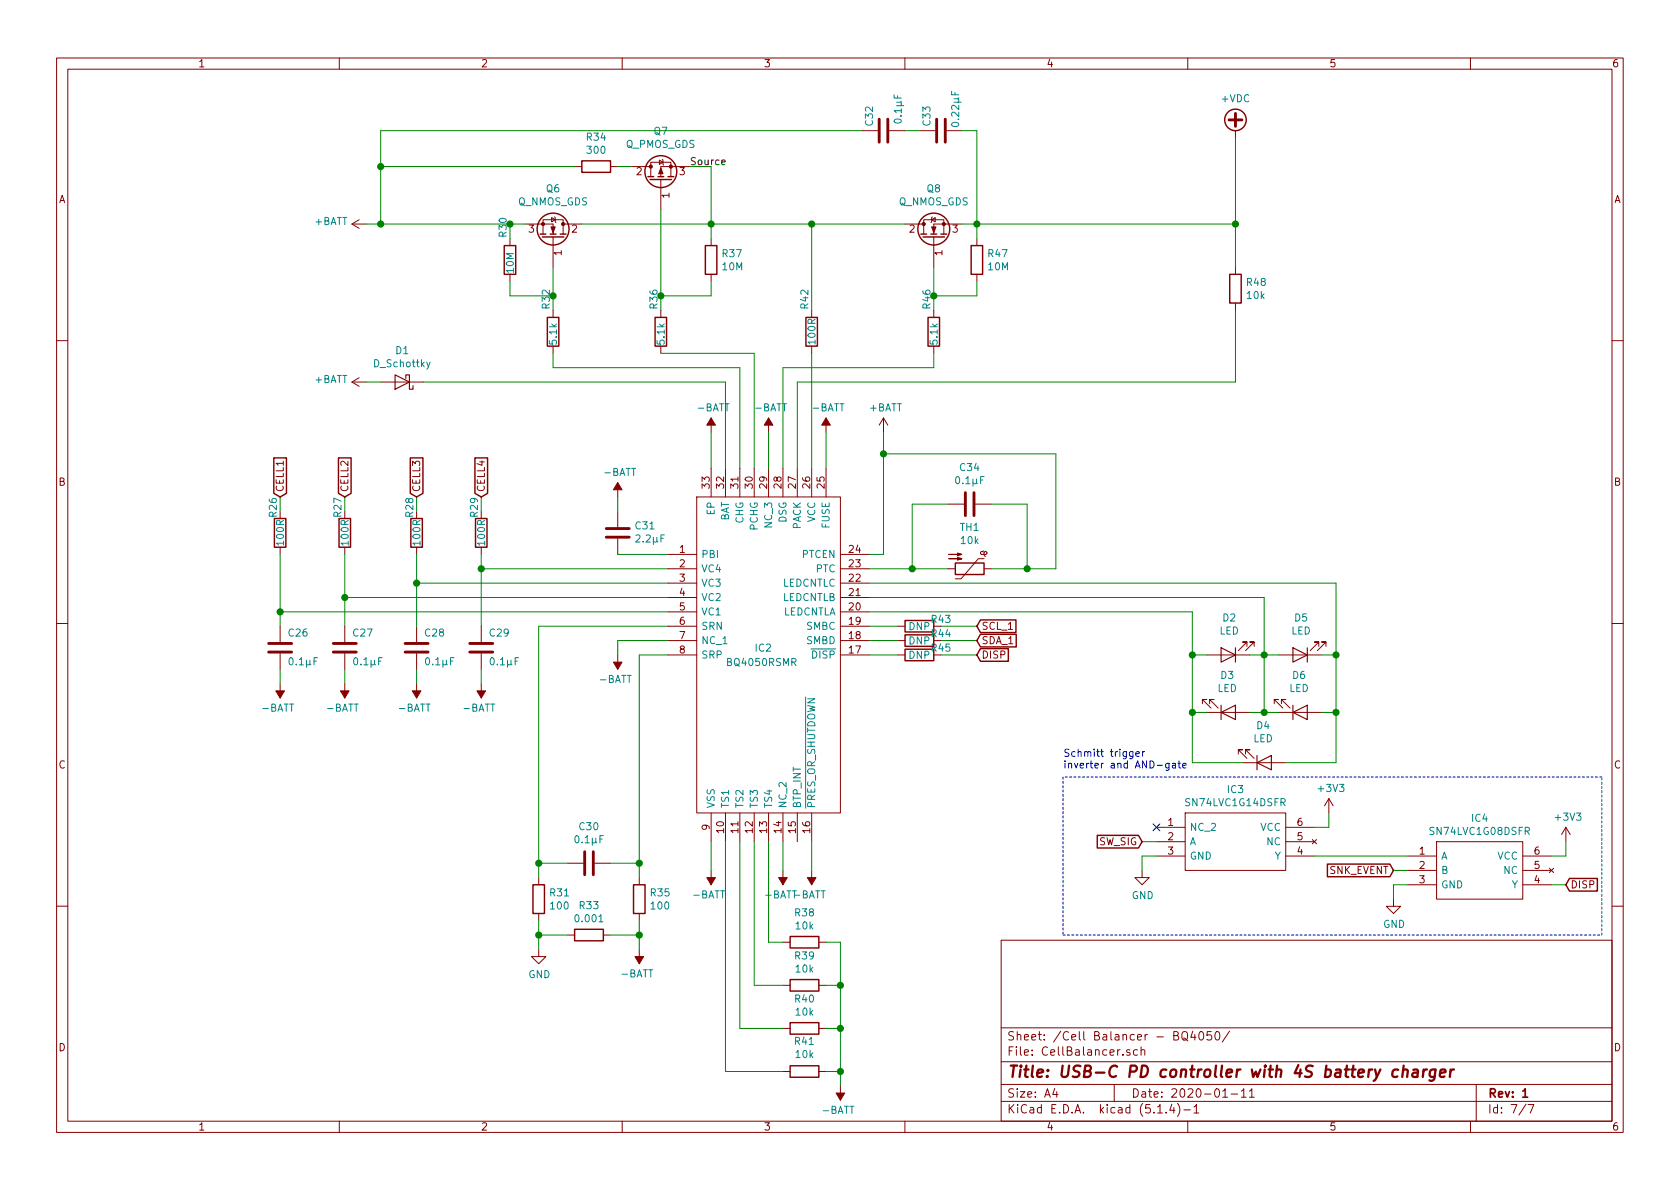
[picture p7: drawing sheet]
EESchema Schematic File Version 4
LIBS:Powerbank-cache
EELAYER 30 0
EELAYER END
$Descr A4 11693 8268
encoding utf-8
Sheet 7 7
Title "USB-C PD controller with 4S battery charger"
Date "2020-01-11"
Rev "1"
Comp ""
Comment1 ""
Comment2 ""
Comment3 ""
Comment4 ""
$EndDescr
$Comp
L Powerbank:BQ4050RSMR IC2
U 1 1
P 4650 3850
F 0 "IC2" H 5250 3200 50  0000 L CNN
F 1 "BQ4050RSMR" H 5050 3100 50  0000 L CNN
F 2 "Powerbank:QFN40P400X400X100-33N-D" H 5900 4250 50  0001 L CNN
F 3 "http://www.ti.com/lit/gpn/bq4050" H 5900 4150 50  0001 L CNN
F 4 "1-4 Series CEDV Battery Fuel (Gas) Gauge" H 5900 4050 50  0001 L CNN "Description"
F 5 "1" H 5900 3950 50  0001 L CNN "Height"
F 6 "595-BQ4050RSMR" H 5900 3850 50  0001 L CNN "Mouser Part Number"
F 7 "https://www.mouser.com/Search/Refine.aspx?Keyword=595-BQ4050RSMR" H 5900 3750 50  0001 L CNN "Mouser Price/Stock"
F 8 "Texas Instruments" H 5900 3650 50  0001 L CNN "Manufacturer_Name"
F 9 "BQ4050RSMR" H 5900 3550 50  0001 L CNN "Manufacturer_Part_Number"
	1    4650 3850
	1    0    0    -1  
$EndComp
$Comp
L power:+BATT #PWR0136
U 1 1
P 2550 2650
F 0 "#PWR0136" H 2550 2500 50  0001 C CNN
F 1 "+BATT" V 2565 2777 50  0000 L CNN
F 2 "" H 2550 2650 50  0001 C CNN
F 3 "" H 2550 2650 50  0001 C CNN
	1    2550 2650
	0    -1   -1   0   
$EndComp
$Comp
L Device:C C31
U 1 1
P 4300 3700
F 0 "C31" H 4185 3654 50  0000 R CNN
F 1 "2.2µF" H 4185 3745 50  0000 R CNN
F 2 "Capacitor_SMD:C_0603_1608Metric" H 4338 3550 50  0001 C CNN
F 3 "~" H 4300 3700 50  0001 C CNN
	1    4300 3700
	-1   0    0    1   
$EndComp
$Comp
L power:-BATT #PWR0137
U 1 1
P 4950 6050
F 0 "#PWR0137" H 4950 5900 50  0001 C CNN
F 1 "-BATT" H 4965 6223 50  0000 C CNN
F 2 "" H 4950 6050 50  0001 C CNN
F 3 "" H 4950 6050 50  0001 C CNN
	1    4950 6050
	-1   0    0    1   
$EndComp
Wire Wire Line
	4950 6050 4950 5850
$Comp
L power:-BATT #PWR0138
U 1 1
P 5750 3000
F 0 "#PWR0138" H 5750 2850 50  0001 C CNN
F 1 "-BATT" H 5765 3173 50  0000 C CNN
F 2 "" H 5750 3000 50  0001 C CNN
F 3 "" H 5750 3000 50  0001 C CNN
	1    5750 3000
	1    0    0    -1  
$EndComp
$Comp
L power:-BATT #PWR0139
U 1 1
P 4300 3450
F 0 "#PWR0139" H 4300 3300 50  0001 C CNN
F 1 "-BATT" H 4315 3623 50  0000 C CNN
F 2 "" H 4300 3450 50  0001 C CNN
F 3 "" H 4300 3450 50  0001 C CNN
	1    4300 3450
	1    0    0    -1  
$EndComp
Wire Wire Line
	4300 3450 4300 3550
$Comp
L Device:LED D2
U 1 1
P 8550 4550
F 0 "D2" H 8543 4295 50  0000 C CNN
F 1 "LED" H 8543 4386 50  0000 C CNN
F 2 "LED_SMD:LED_0603_1608Metric" H 8550 4550 50  0001 C CNN
F 3 "~" H 8550 4550 50  0001 C CNN
	1    8550 4550
	-1   0    0    1   
$EndComp
$Comp
L Device:LED D5
U 1 1
P 9050 4550
F 0 "D5" H 9043 4295 50  0000 C CNN
F 1 "LED" H 9043 4386 50  0000 C CNN
F 2 "LED_SMD:LED_0603_1608Metric" H 9050 4550 50  0001 C CNN
F 3 "~" H 9050 4550 50  0001 C CNN
	1    9050 4550
	-1   0    0    1   
$EndComp
$Comp
L Device:LED D6
U 1 1
P 9050 4950
F 0 "D6" H 9043 4695 50  0000 C CNN
F 1 "LED" H 9043 4786 50  0000 C CNN
F 2 "LED_SMD:LED_0603_1608Metric" H 9050 4950 50  0001 C CNN
F 3 "~" H 9050 4950 50  0001 C CNN
	1    9050 4950
	1    0    0    1   
$EndComp
$Comp
L Device:LED D3
U 1 1
P 8550 4950
F 0 "D3" H 8543 4695 50  0000 C CNN
F 1 "LED" H 8543 4786 50  0000 C CNN
F 2 "LED_SMD:LED_0603_1608Metric" H 8550 4950 50  0001 C CNN
F 3 "~" H 8550 4950 50  0001 C CNN
	1    8550 4950
	1    0    0    1   
$EndComp
$Comp
L Device:LED D4
U 1 1
P 8800 5300
F 0 "D4" H 8793 5045 50  0000 C CNN
F 1 "LED" H 8793 5136 50  0000 C CNN
F 2 "LED_SMD:LED_0603_1608Metric" H 8800 5300 50  0001 C CNN
F 3 "~" H 8800 5300 50  0001 C CNN
	1    8800 5300
	1    0    0    1   
$EndComp
Wire Wire Line
	8700 4950 8800 4950
Wire Wire Line
	8700 4550 8800 4550
Wire Wire Line
	8800 4550 8800 4950
Connection ~ 8800 4550
Wire Wire Line
	8800 4550 8900 4550
Connection ~ 8800 4950
Wire Wire Line
	8800 4950 8900 4950
Wire Wire Line
	9200 4550 9300 4550
Wire Wire Line
	9300 4550 9300 4950
Wire Wire Line
	9300 4950 9200 4950
Wire Wire Line
	9300 4950 9300 5300
Wire Wire Line
	9300 5300 8950 5300
Connection ~ 9300 4950
Wire Wire Line
	8650 5300 8300 5300
Wire Wire Line
	8300 5300 8300 4950
Wire Wire Line
	8300 4950 8400 4950
Wire Wire Line
	8300 4950 8300 4550
Wire Wire Line
	8300 4550 8400 4550
Connection ~ 8300 4950
Wire Wire Line
	8300 4550 8300 4250
Wire Wire Line
	8300 4250 6050 4250
Connection ~ 8300 4550
Wire Wire Line
	6050 4150 8800 4150
Wire Wire Line
	8800 4150 8800 4550
Wire Wire Line
	6050 4050 9300 4050
Wire Wire Line
	9300 4050 9300 4550
Connection ~ 9300 4550
Text GLabel 6800 4350 2    50   Input ~ 0
SCL_1
Text GLabel 6800 4450 2    50   Input ~ 0
SDA_1
Wire Wire Line
	6250 4450 6050 4450
Wire Wire Line
	6050 4350 6250 4350
$Comp
L Device:R R41
U 1 1
P 5600 7450
F 0 "R41" V 5807 7450 50  0000 C CNN
F 1 "10k" V 5716 7450 50  0000 C CNN
F 2 "Resistor_SMD:R_0603_1608Metric" V 5530 7450 50  0001 C CNN
F 3 "~" H 5600 7450 50  0001 C CNN
	1    5600 7450
	0    -1   -1   0   
$EndComp
$Comp
L Device:R R40
U 1 1
P 5600 7150
F 0 "R40" V 5393 7150 50  0000 C CNN
F 1 "10k" V 5484 7150 50  0000 C CNN
F 2 "Resistor_SMD:R_0603_1608Metric" V 5530 7150 50  0001 C CNN
F 3 "~" H 5600 7150 50  0001 C CNN
	1    5600 7150
	0    1    1    0   
$EndComp
$Comp
L Device:R R39
U 1 1
P 5600 6850
F 0 "R39" V 5393 6850 50  0000 C CNN
F 1 "10k" V 5484 6850 50  0000 C CNN
F 2 "Resistor_SMD:R_0603_1608Metric" V 5530 6850 50  0001 C CNN
F 3 "~" H 5600 6850 50  0001 C CNN
	1    5600 6850
	0    1    1    0   
$EndComp
$Comp
L Device:R R38
U 1 1
P 5600 6550
F 0 "R38" V 5393 6550 50  0000 C CNN
F 1 "10k" V 5484 6550 50  0000 C CNN
F 2 "Resistor_SMD:R_0603_1608Metric" V 5530 6550 50  0001 C CNN
F 3 "~" H 5600 6550 50  0001 C CNN
	1    5600 6550
	0    1    1    0   
$EndComp
$Comp
L power:-BATT #PWR0140
U 1 1
P 5650 6050
F 0 "#PWR0140" H 5650 5900 50  0001 C CNN
F 1 "-BATT" H 5665 6223 50  0000 C CNN
F 2 "" H 5650 6050 50  0001 C CNN
F 3 "" H 5650 6050 50  0001 C CNN
	1    5650 6050
	-1   0    0    1   
$EndComp
Wire Wire Line
	5650 6050 5650 5850
$Comp
L power:-BATT #PWR0164
U 1 1
P 5450 6050
F 0 "#PWR0164" H 5450 5900 50  0001 C CNN
F 1 "-BATT" H 5465 6223 50  0000 C CNN
F 2 "" H 5450 6050 50  0001 C CNN
F 3 "" H 5450 6050 50  0001 C CNN
	1    5450 6050
	-1   0    0    1   
$EndComp
Wire Wire Line
	5450 6050 5450 5850
Wire Wire Line
	5050 5850 5050 7450
Wire Wire Line
	5150 5850 5150 7150
$Comp
L power:-BATT #PWR0165
U 1 1
P 5850 7550
F 0 "#PWR0165" H 5850 7400 50  0001 C CNN
F 1 "-BATT" H 5865 7723 50  0000 C CNN
F 2 "" H 5850 7550 50  0001 C CNN
F 3 "" H 5850 7550 50  0001 C CNN
	1    5850 7550
	-1   0    0    1   
$EndComp
Wire Wire Line
	5750 6850 5850 6850
Wire Wire Line
	5850 6550 5850 6850
Connection ~ 5850 6850
Wire Wire Line
	5450 6550 5350 6550
Wire Wire Line
	5350 6550 5350 5850
Wire Wire Line
	5250 5850 5250 6850
Wire Wire Line
	5850 6850 5850 7150
Wire Wire Line
	5050 7450 5450 7450
Wire Wire Line
	5150 7150 5450 7150
Wire Wire Line
	5250 6850 5450 6850
Wire Wire Line
	5750 6550 5850 6550
Wire Wire Line
	5750 7150 5850 7150
Connection ~ 5850 7150
Wire Wire Line
	5850 7150 5850 7450
Wire Wire Line
	5750 7450 5850 7450
Connection ~ 5850 7450
Wire Wire Line
	5850 7450 5850 7550
$Comp
L Device:R R33
U 1 1
P 4100 6500
F 0 "R33" V 3893 6500 50  0000 C CNN
F 1 "0.001" V 3984 6500 50  0000 C CNN
F 2 "Resistor_SMD:R_1206_3216Metric" V 4030 6500 50  0001 C CNN
F 3 "~" H 4100 6500 50  0001 C CNN
	1    4100 6500
	0    1    1    0   
$EndComp
$Comp
L Device:R R35
U 1 1
P 4450 6250
F 0 "R35" H 4520 6296 50  0000 L CNN
F 1 "100" H 4520 6205 50  0000 L CNN
F 2 "Resistor_SMD:R_0603_1608Metric" V 4380 6250 50  0001 C CNN
F 3 "~" H 4450 6250 50  0001 C CNN
	1    4450 6250
	1    0    0    -1  
$EndComp
$Comp
L Device:R R31
U 1 1
P 3750 6250
F 0 "R31" H 3820 6296 50  0000 L CNN
F 1 "100" H 3820 6205 50  0000 L CNN
F 2 "Resistor_SMD:R_0603_1608Metric" V 3680 6250 50  0001 C CNN
F 3 "~" H 3750 6250 50  0001 C CNN
	1    3750 6250
	1    0    0    -1  
$EndComp
Wire Wire Line
	4450 6500 4450 6600
Wire Wire Line
	3750 6500 3750 6600
$Comp
L Device:C C30
U 1 1
P 4100 6000
F 0 "C30" V 4352 6000 50  0000 C CNN
F 1 "0.1µF" V 4261 6000 50  0000 C CNN
F 2 "Capacitor_SMD:C_0603_1608Metric" H 4138 5850 50  0001 C CNN
F 3 "~" H 4100 6000 50  0001 C CNN
	1    4100 6000
	0    -1   -1   0   
$EndComp
Wire Wire Line
	3750 6500 3950 6500
Wire Wire Line
	4250 6500 4450 6500
Wire Wire Line
	4450 6500 4450 6400
Connection ~ 4450 6500
Wire Wire Line
	3750 6400 3750 6500
Connection ~ 3750 6500
Wire Wire Line
	3750 6000 3950 6000
Wire Wire Line
	4450 6000 4450 6100
Wire Wire Line
	4250 6000 4450 6000
$Comp
L power:-BATT #PWR0166
U 1 1
P 4450 6600
F 0 "#PWR0166" H 4450 6450 50  0001 C CNN
F 1 "-BATT" H 4465 6773 50  0000 C CNN
F 2 "" H 4450 6600 50  0001 C CNN
F 3 "" H 4450 6600 50  0001 C CNN
	1    4450 6600
	-1   0    0    1   
$EndComp
$Comp
L power:GND #PWR0167
U 1 1
P 3750 6600
F 0 "#PWR0167" H 3750 6350 50  0001 C CNN
F 1 "GND" H 3755 6427 50  0000 C CNN
F 2 "" H 3750 6600 50  0001 C CNN
F 3 "" H 3750 6600 50  0001 C CNN
	1    3750 6600
	1    0    0    -1  
$EndComp
Connection ~ 4450 6000
Wire Wire Line
	4300 4450 4300 4550
$Comp
L power:-BATT #PWR0168
U 1 1
P 4300 4550
F 0 "#PWR0168" H 4300 4400 50  0001 C CNN
F 1 "-BATT" H 4315 4723 50  0000 C CNN
F 2 "" H 4300 4550 50  0001 C CNN
F 3 "" H 4300 4550 50  0001 C CNN
	1    4300 4550
	-1   0    0    1   
$EndComp
Wire Wire Line
	4300 3850 4650 3850
Wire Wire Line
	4300 4450 4650 4450
Wire Wire Line
	4450 4550 4650 4550
Connection ~ 3750 6000
Wire Wire Line
	3750 6000 3750 6100
Wire Wire Line
	4450 4550 4450 6000
$Comp
L Device:D_Schottky D1
U 1 1
P 2800 2650
F 0 "D1" H 2800 2434 50  0000 C CNN
F 1 "D_Schottky" H 2800 2525 50  0000 C CNN
F 2 "Diode_SMD:D_SOD-523" H 2800 2650 50  0001 C CNN
F 3 "~" H 2800 2650 50  0001 C CNN
	1    2800 2650
	-1   0    0    1   
$EndComp
$Comp
L power:-BATT #PWR0194
U 1 1
P 4950 3000
F 0 "#PWR0194" H 4950 2850 50  0001 C CNN
F 1 "-BATT" H 4965 3173 50  0000 C CNN
F 2 "" H 4950 3000 50  0001 C CNN
F 3 "" H 4950 3000 50  0001 C CNN
	1    4950 3000
	1    0    0    -1  
$EndComp
Wire Wire Line
	4950 3000 4950 3250
Wire Wire Line
	2550 2650 2650 2650
$Comp
L Device:Thermistor_PTC TH1
U 1 1
P 6750 3950
F 0 "TH1" V 6460 3950 50  0000 C CNN
F 1 "10k" V 6551 3950 50  0000 C CNN
F 2 "Resistor_SMD:R_0402_1005Metric" H 6800 3750 50  0001 L CNN
F 3 "~" H 6750 3950 50  0001 C CNN
	1    6750 3950
	0    1    1    0   
$EndComp
$Comp
L Device:C C34
U 1 1
P 6750 3500
F 0 "C34" V 7002 3500 50  0000 C CNN
F 1 "0.1µF" V 6911 3500 50  0000 C CNN
F 2 "Capacitor_SMD:C_0603_1608Metric" H 6788 3350 50  0001 C CNN
F 3 "~" H 6750 3500 50  0001 C CNN
	1    6750 3500
	0    -1   -1   0   
$EndComp
Wire Wire Line
	6900 3950 7150 3950
Wire Wire Line
	7150 3950 7150 3500
Wire Wire Line
	7150 3500 6900 3500
Wire Wire Line
	6600 3500 6350 3500
Wire Wire Line
	6350 3500 6350 3950
Wire Wire Line
	6350 3950 6600 3950
Wire Wire Line
	7350 3150 6150 3150
Wire Wire Line
	6150 3150 6150 3850
Wire Wire Line
	6150 3850 6050 3850
Connection ~ 6150 3150
$Comp
L power:+BATT #PWR0195
U 1 1
P 6150 3000
F 0 "#PWR0195" H 6150 2850 50  0001 C CNN
F 1 "+BATT" H 6165 3173 50  0000 C CNN
F 2 "" H 6150 3000 50  0001 C CNN
F 3 "" H 6150 3000 50  0001 C CNN
	1    6150 3000
	1    0    0    -1  
$EndComp
Wire Wire Line
	6150 3000 6150 3150
Wire Wire Line
	6350 3950 6050 3950
Connection ~ 6350 3950
Wire Wire Line
	7150 3950 7350 3950
Wire Wire Line
	7350 3950 7350 3150
Connection ~ 7150 3950
$Comp
L power:-BATT #PWR0196
U 1 1
P 5350 3000
F 0 "#PWR0196" H 5350 2850 50  0001 C CNN
F 1 "-BATT" H 5365 3173 50  0000 C CNN
F 2 "" H 5350 3000 50  0001 C CNN
F 3 "" H 5350 3000 50  0001 C CNN
	1    5350 3000
	1    0    0    -1  
$EndComp
Wire Wire Line
	5350 3000 5350 3250
$Comp
L Device:R R47
U 1 1
P 6800 1800
F 0 "R47" H 6870 1846 50  0000 L CNN
F 1 "10M" H 6870 1755 50  0000 L CNN
F 2 "Resistor_SMD:R_0603_1608Metric" V 6730 1800 50  0001 C CNN
F 3 "~" H 6800 1800 50  0001 C CNN
	1    6800 1800
	1    0    0    -1  
$EndComp
Wire Wire Line
	6700 1550 6800 1550
Wire Wire Line
	6800 1550 6800 1650
Wire Wire Line
	6800 1950 6800 2050
Wire Wire Line
	6800 2050 6500 2050
Wire Wire Line
	6500 2050 6500 1850
$Comp
L Device:R R46
U 1 1
P 6500 2300
F 0 "R46" V 6450 2450 50  0000 L CNN
F 1 "5.1k" V 6500 2200 50  0000 L CNN
F 2 "Resistor_SMD:R_0603_1608Metric" V 6430 2300 50  0001 C CNN
F 3 "~" H 6500 2300 50  0001 C CNN
	1    6500 2300
	1    0    0    -1  
$EndComp
Wire Wire Line
	6500 2150 6500 2050
Connection ~ 6500 2050
Wire Wire Line
	6800 1550 8600 1550
Connection ~ 6800 1550
$Comp
L power:+VDC #PWR0197
U 1 1
P 8600 950
F 0 "#PWR0197" H 8600 850 50  0001 C CNN
F 1 "+VDC" H 8600 1225 50  0000 C CNN
F 2 "" H 8600 950 50  0001 C CNN
F 3 "" H 8600 950 50  0001 C CNN
	1    8600 950 
	1    0    0    -1  
$EndComp
Wire Wire Line
	8600 1850 8600 1550
Connection ~ 8600 1550
$Comp
L Device:C C32
U 1 1
P 6150 900
F 0 "C32" H 6250 1000 50  0000 C CNN
F 1 "0.1µF" H 6300 800 50  0000 C CNN
F 2 "Capacitor_SMD:C_0603_1608Metric" H 6188 750 50  0001 C CNN
F 3 "~" H 6150 900 50  0001 C CNN
	1    6150 900 
	0    -1   -1   0   
$EndComp
Wire Wire Line
	6700 900  6800 900 
Wire Wire Line
	8600 950  8600 1550
Wire Wire Line
	5750 3000 5750 3250
$Comp
L Device:R R32
U 1 1
P 3850 2300
F 0 "R32" V 3800 2450 50  0000 L CNN
F 1 "5.1k" V 3850 2200 50  0000 L CNN
F 2 "Resistor_SMD:R_0603_1608Metric" V 3780 2300 50  0001 C CNN
F 3 "~" H 3850 2300 50  0001 C CNN
	1    3850 2300
	1    0    0    -1  
$EndComp
$Comp
L Device:R R30
U 1 1
P 3550 1800
F 0 "R30" V 3500 1950 50  0000 L CNN
F 1 "10M" V 3550 1700 50  0000 L CNN
F 2 "Resistor_SMD:R_0603_1608Metric" V 3480 1800 50  0001 C CNN
F 3 "~" H 3550 1800 50  0001 C CNN
	1    3550 1800
	1    0    0    -1  
$EndComp
Wire Wire Line
	3850 2050 3850 1850
Connection ~ 3850 2050
Wire Wire Line
	3850 2150 3850 2050
Wire Wire Line
	3550 1950 3550 2050
Wire Wire Line
	3550 2050 3850 2050
Wire Wire Line
	3650 1550 3550 1550
Wire Wire Line
	3550 1550 3550 1650
Wire Wire Line
	4050 1550 4950 1550
Wire Wire Line
	3850 2450 3850 2550
Wire Wire Line
	3850 2550 5150 2550
Wire Wire Line
	5150 2550 5150 3250
Wire Wire Line
	5050 3250 5050 2650
Wire Wire Line
	2950 2650 5050 2650
Wire Wire Line
	2550 1550 2650 1550
Connection ~ 3550 1550
$Comp
L power:+BATT #PWR0198
U 1 1
P 2550 1550
F 0 "#PWR0198" H 2550 1400 50  0001 C CNN
F 1 "+BATT" V 2565 1677 50  0000 L CNN
F 2 "" H 2550 1550 50  0001 C CNN
F 3 "" H 2550 1550 50  0001 C CNN
	1    2550 1550
	0    -1   -1   0   
$EndComp
Connection ~ 2650 1550
Wire Wire Line
	2650 1550 3550 1550
Wire Wire Line
	4800 1150 4950 1150
Wire Wire Line
	4950 1150 4950 1550
Connection ~ 4950 1550
$Comp
L Device:R R34
U 1 1
P 4150 1150
F 0 "R34" V 3943 1150 50  0000 C CNN
F 1 "300" V 4034 1150 50  0000 C CNN
F 2 "Resistor_SMD:R_0603_1608Metric" V 4080 1150 50  0001 C CNN
F 3 "~" H 4150 1150 50  0001 C CNN
	1    4150 1150
	0    1    1    0   
$EndComp
Wire Wire Line
	4300 1150 4400 1150
Wire Wire Line
	5250 3250 5250 2450
Wire Wire Line
	5250 2450 4600 2450
$Comp
L Device:R R37
U 1 1
P 4950 1800
F 0 "R37" H 5020 1846 50  0000 L CNN
F 1 "10M" H 5020 1755 50  0000 L CNN
F 2 "Resistor_SMD:R_0603_1608Metric" V 4880 1800 50  0001 C CNN
F 3 "~" H 4950 1800 50  0001 C CNN
	1    4950 1800
	1    0    0    -1  
$EndComp
Wire Wire Line
	4950 1950 4950 2050
Wire Wire Line
	4950 2050 4600 2050
Wire Wire Line
	4600 2050 4600 1450
Wire Wire Line
	4950 1650 4950 1550
Wire Wire Line
	4000 1150 2650 1150
Wire Wire Line
	2650 1150 2650 1550
Wire Wire Line
	6800 900  6800 1550
Wire Wire Line
	2650 900  2650 1150
Connection ~ 2650 1150
$Comp
L Device:R R36
U 1 1
P 4600 2300
F 0 "R36" V 4550 2450 50  0000 L CNN
F 1 "5.1k" V 4600 2200 50  0000 L CNN
F 2 "Resistor_SMD:R_0603_1608Metric" V 4530 2300 50  0001 C CNN
F 3 "~" H 4600 2300 50  0001 C CNN
	1    4600 2300
	1    0    0    -1  
$EndComp
Wire Wire Line
	4600 2150 4600 2050
Connection ~ 4600 2050
Wire Wire Line
	5550 3250 5550 2650
Wire Wire Line
	8600 2150 8600 2650
Wire Wire Line
	5450 3250 5450 2550
Wire Wire Line
	5450 2550 6500 2550
Wire Wire Line
	5650 3250 5650 2450
$Comp
L Device:R R42
U 1 1
P 5650 2300
F 0 "R42" V 5600 2450 50  0000 L CNN
F 1 "100R" V 5650 2200 50  0000 L CNN
F 2 "Resistor_SMD:R_0603_1608Metric" V 5580 2300 50  0001 C CNN
F 3 "~" H 5650 2300 50  0001 C CNN
	1    5650 2300
	1    0    0    -1  
$EndComp
Wire Wire Line
	5650 2150 5650 1550
Wire Wire Line
	2650 900  6000 900 
Wire Wire Line
	6500 2550 6500 2450
Wire Wire Line
	5550 2650 8600 2650
Wire Wire Line
	4950 1550 5650 1550
Wire Wire Line
	6300 1550 5650 1550
Connection ~ 5650 1550
Wire Wire Line
	6300 900  6400 900 
$Comp
L Device:R R43
U 1 1
P 6400 4350
F 0 "R43" V 6350 4500 50  0000 C CNN
F 1 "DNP" V 6400 4350 50  0000 C CNN
F 2 "Resistor_SMD:R_0201_0603Metric" V 6330 4350 50  0001 C CNN
F 3 "~" H 6400 4350 50  0001 C CNN
	1    6400 4350
	0    1    1    0   
$EndComp
Wire Wire Line
	6800 4450 6550 4450
Wire Wire Line
	6550 4350 6800 4350
Wire Wire Line
	6250 4550 6050 4550
$Comp
L Device:R R44
U 1 1
P 6400 4450
F 0 "R44" V 6350 4600 50  0000 C CNN
F 1 "DNP" V 6400 4450 50  0000 C CNN
F 2 "Resistor_SMD:R_0201_0603Metric" V 6330 4450 50  0001 C CNN
F 3 "~" H 6400 4450 50  0001 C CNN
	1    6400 4450
	0    1    1    0   
$EndComp
$Comp
L Device:C C33
U 1 1
P 6550 900
F 0 "C33" H 6650 1000 50  0000 C CNN
F 1 "0.22µF" H 6700 800 50  0000 C CNN
F 2 "Capacitor_SMD:C_0603_1608Metric" H 6588 750 50  0001 C CNN
F 3 "~" H 6550 900 50  0001 C CNN
	1    6550 900 
	0    -1   -1   0   
$EndComp
$Comp
L Device:R R48
U 1 1
P 8600 2000
F 0 "R48" H 8670 2046 50  0000 L CNN
F 1 "10k" H 8670 1955 50  0000 L CNN
F 2 "Resistor_SMD:R_0603_1608Metric" V 8530 2000 50  0001 C CNN
F 3 "~" H 8600 2000 50  0001 C CNN
	1    8600 2000
	1    0    0    -1  
$EndComp
Text GLabel 1950 3450 1    50   Input ~ 0
CELL1
Text GLabel 2400 3450 1    50   Input ~ 0
CELL2
Text GLabel 2900 3450 1    50   Input ~ 0
CELL3
Text GLabel 3350 3450 1    50   Input ~ 0
CELL4
$Comp
L Device:C C29
U 1 1
P 3350 4500
F 0 "C29" H 3300 4400 50  0000 R CNN
F 1 "0.1µF" H 3300 4600 50  0000 R CNN
F 2 "Capacitor_SMD:C_0603_1608Metric" H 3388 4350 50  0001 C CNN
F 3 "~" H 3350 4500 50  0001 C CNN
	1    3350 4500
	-1   0    0    1   
$EndComp
$Comp
L Device:C C28
U 1 1
P 2900 4500
F 0 "C28" H 2850 4400 50  0000 R CNN
F 1 "0.1µF" H 2850 4600 50  0000 R CNN
F 2 "Capacitor_SMD:C_0603_1608Metric" H 2938 4350 50  0001 C CNN
F 3 "~" H 2900 4500 50  0001 C CNN
	1    2900 4500
	-1   0    0    1   
$EndComp
$Comp
L Device:C C27
U 1 1
P 2400 4500
F 0 "C27" H 2350 4400 50  0000 R CNN
F 1 "0.1µF" H 2350 4600 50  0000 R CNN
F 2 "Capacitor_SMD:C_0603_1608Metric" H 2438 4350 50  0001 C CNN
F 3 "~" H 2400 4500 50  0001 C CNN
	1    2400 4500
	-1   0    0    1   
$EndComp
$Comp
L Device:C C26
U 1 1
P 1950 4500
F 0 "C26" H 1900 4400 50  0000 R CNN
F 1 "0.1µF" H 1900 4600 50  0000 R CNN
F 2 "Capacitor_SMD:C_0603_1608Metric" H 1988 4350 50  0001 C CNN
F 3 "~" H 1950 4500 50  0001 C CNN
	1    1950 4500
	-1   0    0    1   
$EndComp
$Comp
L Device:R R29
U 1 1
P 3350 3700
F 0 "R29" V 3300 3800 50  0000 L CNN
F 1 "100R" V 3350 3600 50  0000 L CNN
F 2 "Resistor_SMD:R_0603_1608Metric" V 3280 3700 50  0001 C CNN
F 3 "~" H 3350 3700 50  0001 C CNN
	1    3350 3700
	1    0    0    -1  
$EndComp
Wire Wire Line
	3350 3950 3350 4350
Wire Wire Line
	2900 4050 2900 4350
Wire Wire Line
	2400 4150 2400 4350
Wire Wire Line
	1950 4250 1950 4350
$Comp
L Device:R R28
U 1 1
P 2900 3700
F 0 "R28" V 2850 3800 50  0000 L CNN
F 1 "100R" V 2900 3600 50  0000 L CNN
F 2 "Resistor_SMD:R_0603_1608Metric" V 2830 3700 50  0001 C CNN
F 3 "~" H 2900 3700 50  0001 C CNN
	1    2900 3700
	1    0    0    -1  
$EndComp
$Comp
L Device:R R27
U 1 1
P 2400 3700
F 0 "R27" V 2350 3800 50  0000 L CNN
F 1 "100R" V 2400 3600 50  0000 L CNN
F 2 "Resistor_SMD:R_0603_1608Metric" V 2330 3700 50  0001 C CNN
F 3 "~" H 2400 3700 50  0001 C CNN
	1    2400 3700
	1    0    0    -1  
$EndComp
$Comp
L Device:R R26
U 1 1
P 1950 3700
F 0 "R26" V 1900 3800 50  0000 L CNN
F 1 "100R" V 1950 3600 50  0000 L CNN
F 2 "Resistor_SMD:R_0603_1608Metric" V 1880 3700 50  0001 C CNN
F 3 "~" H 1950 3700 50  0001 C CNN
	1    1950 3700
	1    0    0    -1  
$EndComp
Wire Wire Line
	3350 3950 3350 3850
Connection ~ 3350 3950
Wire Wire Line
	2900 4050 2900 3850
Connection ~ 2900 4050
Wire Wire Line
	2400 3850 2400 4150
Connection ~ 2400 4150
Wire Wire Line
	1950 3850 1950 4250
Connection ~ 1950 4250
Wire Wire Line
	3350 3450 3350 3550
Wire Wire Line
	2900 3450 2900 3550
Wire Wire Line
	2400 3450 2400 3550
Wire Wire Line
	1950 3450 1950 3550
Wire Wire Line
	3350 4650 3350 4750
Wire Wire Line
	2900 4650 2900 4750
Wire Wire Line
	2400 4650 2400 4750
Wire Wire Line
	1950 4650 1950 4750
$Comp
L power:-BATT #PWR0199
U 1 1
P 3350 4750
F 0 "#PWR0199" H 3350 4600 50  0001 C CNN
F 1 "-BATT" H 3365 4923 50  0000 C CNN
F 2 "" H 3350 4750 50  0001 C CNN
F 3 "" H 3350 4750 50  0001 C CNN
	1    3350 4750
	-1   0    0    1   
$EndComp
$Comp
L power:-BATT #PWR0200
U 1 1
P 2900 4750
F 0 "#PWR0200" H 2900 4600 50  0001 C CNN
F 1 "-BATT" H 2915 4923 50  0000 C CNN
F 2 "" H 2900 4750 50  0001 C CNN
F 3 "" H 2900 4750 50  0001 C CNN
	1    2900 4750
	-1   0    0    1   
$EndComp
$Comp
L power:-BATT #PWR0201
U 1 1
P 2400 4750
F 0 "#PWR0201" H 2400 4600 50  0001 C CNN
F 1 "-BATT" H 2415 4923 50  0000 C CNN
F 2 "" H 2400 4750 50  0001 C CNN
F 3 "" H 2400 4750 50  0001 C CNN
	1    2400 4750
	-1   0    0    1   
$EndComp
$Comp
L power:-BATT #PWR0202
U 1 1
P 1950 4750
F 0 "#PWR0202" H 1950 4600 50  0001 C CNN
F 1 "-BATT" H 1965 4923 50  0000 C CNN
F 2 "" H 1950 4750 50  0001 C CNN
F 3 "" H 1950 4750 50  0001 C CNN
	1    1950 4750
	-1   0    0    1   
$EndComp
Wire Wire Line
	3350 3950 4650 3950
Wire Wire Line
	2900 4050 4650 4050
Wire Wire Line
	2400 4150 4650 4150
Wire Wire Line
	1950 4250 4650 4250
Wire Wire Line
	4650 4350 3750 4350
$Comp
L Powerbank:SN74LVC1G08DSFR IC4
U 1 1
P 9800 5950
F 0 "IC4" H 10300 6215 50  0000 C CNN
F 1 "SN74LVC1G08DSFR" H 10300 6124 50  0000 C CNN
F 2 "Package_TO_SOT_SMD:SOT-23-5" H 10650 6050 50  0001 L CNN
F 3 "http://www.ti.com/lit/gpn/sn74lvc1g08" H 10650 5950 50  0001 L CNN
F 4 "SINGLE 2-INPUT POSITIVE-AND GATE" H 10650 5850 50  0001 L CNN "Description"
F 5 "0.4" H 10650 5750 50  0001 L CNN "Height"
F 6 "595-SN74LVC1G08DSFR" H 10650 5650 50  0001 L CNN "Mouser Part Number"
F 7 "https://www.mouser.com/Search/Refine.aspx?Keyword=595-SN74LVC1G08DSFR" H 10650 5550 50  0001 L CNN "Mouser Price/Stock"
F 8 "Texas Instruments" H 10650 5450 50  0001 L CNN "Manufacturer_Name"
F 9 "SN74LVC1G08DSFR" H 10650 5350 50  0001 L CNN "Manufacturer_Part_Number"
	1    9800 5950
	1    0    0    -1  
$EndComp
$Comp
L Device:R R45
U 1 1
P 6400 4550
F 0 "R45" V 6350 4700 50  0000 C CNN
F 1 "DNP" V 6400 4550 50  0000 C CNN
F 2 "Resistor_SMD:R_0201_0603Metric" V 6330 4550 50  0001 C CNN
F 3 "~" H 6400 4550 50  0001 C CNN
	1    6400 4550
	0    1    1    0   
$EndComp
Wire Wire Line
	3750 4350 3750 6000
Text GLabel 6800 4550 2    50   Input ~ 0
DISP
Wire Wire Line
	6800 4550 6550 4550
$Comp
L Powerbank:SN74LVC1G14DSFR IC3
U 1 1
P 8050 5750
F 0 "IC3" H 8600 6015 50  0000 C CNN
F 1 "SN74LVC1G14DSFR" H 8600 5924 50  0000 C CNN
F 2 "Package_TO_SOT_SMD:SOT-23-5" H 9000 5850 50  0001 L CNN
F 3 "http://www.ti.com/lit/gpn/sn74lvc1g14" H 9000 5750 50  0001 L CNN
F 4 "Texas Instruments SN74LVC1G14DSFR, Schmitt Trigger Inverter, 32mA, 1.65  5.5 V, 6-Pin SON" H 9000 5650 50  0001 L CNN "Description"
F 5 "" H 9000 5550 50  0001 L CNN "Height"
F 6 "595-SN74LVC1G14DSFR" H 9000 5450 50  0001 L CNN "Mouser Part Number"
F 7 "https://www.mouser.com/Search/Refine.aspx?Keyword=595-SN74LVC1G14DSFR" H 9000 5350 50  0001 L CNN "Mouser Price/Stock"
F 8 "Texas Instruments" H 9000 5250 50  0001 L CNN "Manufacturer_Name"
F 9 "SN74LVC1G14DSFR" H 9000 5150 50  0001 L CNN "Manufacturer_Part_Number"
	1    8050 5750
	1    0    0    -1  
$EndComp
$Comp
L power:GND #PWR0203
U 1 1
P 7950 6050
F 0 "#PWR0203" H 7950 5800 50  0001 C CNN
F 1 "GND" H 7955 5877 50  0000 C CNN
F 2 "" H 7950 6050 50  0001 C CNN
F 3 "" H 7950 6050 50  0001 C CNN
	1    7950 6050
	1    0    0    -1  
$EndComp
$Comp
L power:GND #PWR0204
U 1 1
P 9700 6250
F 0 "#PWR0204" H 9700 6000 50  0001 C CNN
F 1 "GND" H 9705 6077 50  0000 C CNN
F 2 "" H 9700 6250 50  0001 C CNN
F 3 "" H 9700 6250 50  0001 C CNN
	1    9700 6250
	1    0    0    -1  
$EndComp
Wire Wire Line
	8050 5950 7950 5950
Wire Wire Line
	7950 5950 7950 6050
Wire Wire Line
	9800 6150 9700 6150
Wire Wire Line
	9700 6150 9700 6250
$Comp
L power:+3V3 #PWR0205
U 1 1
P 10900 5850
F 0 "#PWR0205" H 10900 5700 50  0001 C CNN
F 1 "+3V3" H 10915 6023 50  0000 C CNN
F 2 "" H 10900 5850 50  0001 C CNN
F 3 "" H 10900 5850 50  0001 C CNN
	1    10900 5850
	1    0    0    -1  
$EndComp
Wire Wire Line
	10900 5850 10900 5950
Wire Wire Line
	10900 5950 10800 5950
$Comp
L power:+3V3 #PWR0206
U 1 1
P 9250 5650
F 0 "#PWR0206" H 9250 5500 50  0001 C CNN
F 1 "+3V3" H 9265 5823 50  0000 C CNN
F 2 "" H 9250 5650 50  0001 C CNN
F 3 "" H 9250 5650 50  0001 C CNN
	1    9250 5650
	1    0    0    -1  
$EndComp
Wire Wire Line
	9250 5650 9250 5750
Wire Wire Line
	9250 5750 9150 5750
NoConn ~ 8050 5750
Text GLabel 7950 5850 0    50   Input ~ 0
SW_SIG
Wire Wire Line
	7950 5850 8050 5850
Wire Wire Line
	9700 6050 9800 6050
Text GLabel 9700 6050 0    50   Input ~ 0
SNK_EVENT
Wire Wire Line
	10800 6150 10900 6150
Text GLabel 10900 6150 2    50   Input ~ 0
DISP
Wire Wire Line
	9150 5950 9800 5950
Wire Notes Line
	7400 6500 11150 6500
Wire Notes Line
	11150 6500 11150 5400
Wire Notes Line
	11150 5400 7400 5400
Wire Notes Line
	7400 5400 7400 6500
Text Notes 7400 5350 0    50   ~ 0
Schmitt trigger \ninverter and AND-gate
$Comp
L Device:Q_PMOS_GDS Q7
U 1 1
P 4600 1250
F 0 "Q7" V 4943 1250 50  0000 C CNN
F 1 "Q_PMOS_GDS" V 4852 1250 50  0000 C CNN
F 2 "Package_TO_SOT_SMD:TO-252-2" H 4800 1350 50  0001 C CNN
F 3 "~" H 4600 1250 50  0001 C CNN
	1    4600 1250
	0    -1   -1   0   
$EndComp
Text Label 4800 1150 0    50   ~ 0
Source
$Comp
L Device:Q_NMOS_GDS Q8
U 1 1
P 6500 1650
F 0 "Q8" V 6843 1650 50  0000 C CNN
F 1 "Q_NMOS_GDS" V 6752 1650 50  0000 C CNN
F 2 "Package_TO_SOT_SMD:TO-252-2" H 6700 1750 50  0001 C CNN
F 3 "~" H 6500 1650 50  0001 C CNN
	1    6500 1650
	0    -1   -1   0   
$EndComp
$Comp
L Device:Q_NMOS_GDS Q6
U 1 1
P 3850 1650
F 0 "Q6" V 4193 1650 50  0000 C CNN
F 1 "Q_NMOS_GDS" V 4102 1650 50  0000 C CNN
F 2 "Package_TO_SOT_SMD:TO-252-2" H 4050 1750 50  0001 C CNN
F 3 "~" H 3850 1650 50  0001 C CNN
	1    3850 1650
	0    1    -1   0   
$EndComp
$EndSCHEMATC
